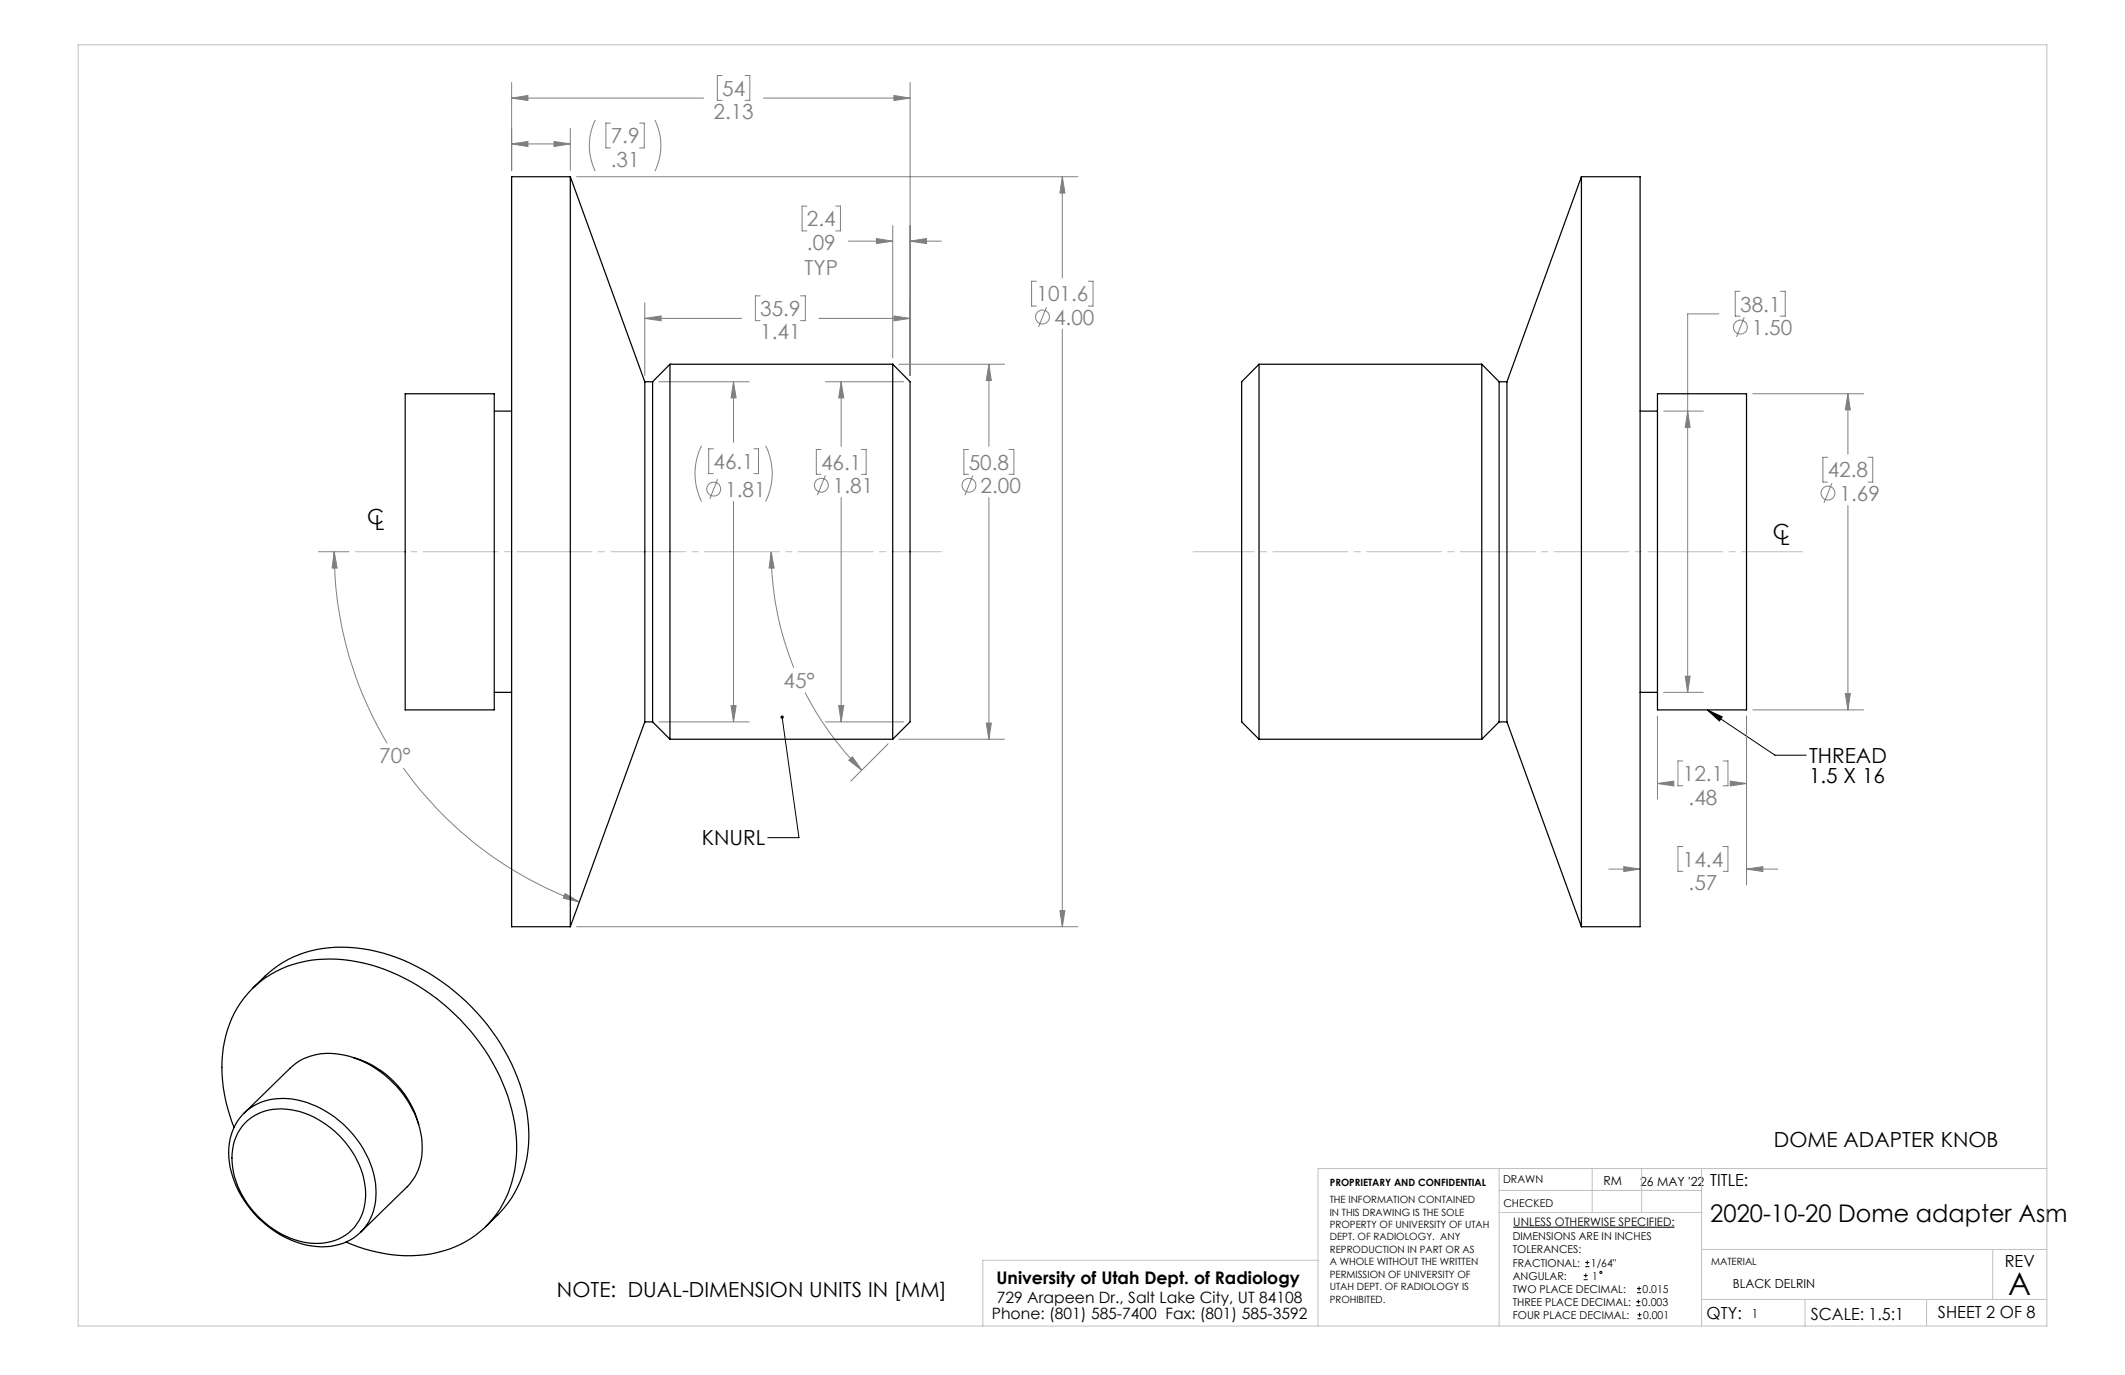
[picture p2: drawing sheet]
<svg xmlns="http://www.w3.org/2000/svg" width="432mm" height="279mm" viewBox="0 0 432 279" stroke-linecap="round" stroke-linejoin="round" font-family="sans-serif">
<g fill="none" stroke="#808080" stroke-width=".2">
<path d="M104 19.9l3.3-.5v1zM104 16.8v17.8M104 19.9h39M146.7 15.3h-.9v5.1h.9M151.4 15.3h1v5.1h-1M155.2 19.9h29.7M181.6 19.4l3.3 .5-3.3 .5zM184.9 16.8v59.5M104 29.2l3.3-.4v1zM104 29.2h12M112.6 28.8l3.3 .4-3.3 .6zM115.9 26.1v8.5"/>
<path d="M117.2 35.9h101.8M121 24.4a11.6 11.6 0 0 0 0 10.4M124.1 25h-1v5.1h1M130 25h.9v5.1h-.9M133.1 24.4a11.6 11.6 0 0 1 0 10.4M215.9 35.9v20.6M215.9 35.9l.5 3.3h-1zM164 41.9h-1v5h1M169.8 41.9h1v5h-1M172.4 49h9M178.1 48.5l3.3 .5-3.3 .5zM181.4 45.8v26.9"/>
<path d="M184.9 49h6.4M184.9 49l3.3-.5v1zM210.6 57.2h-1v5h1M221.2 57.2h.9v5h-.9M353.6 59.2h-1v5h1M361.8 59.2h1v5h-1M131 61.5v14.8M131 64.7h19.7M131 64.7l3.3-.5v1zM133.9 77.6h18.3M149 77.6v12.3M149 77.6l.6 3.3h-1z"/>
<path d="M154.4 60.1h-.9v5.1h.9M162.7 60.1h1v5.1h-1M166.4 64.7h18.5M167.7 77.6h16M170.9 77.6v13.1M170.9 77.6l.6 3.3h-1.1zM181.6 64.2l3.3 .5-3.3 .5zM182.7 74h21.4M200.9 74v16.7M200.9 74l.5 3.3h-1zM212.7 62.4l-1.7 4M215.9 66.9v121.4"/>
<path d="M349.3 63.8h-6.4v76.9M354.4 64.5l-1.6 4M142.6 90.6a12.7 12.7 0 0 0 0 11.3M145 91.2h-1v5h1M145.8 97.4l-1.6 4M153.2 91.2h.9v5h-.9M155.6 90.6a12.7 12.7 0 0 1 0 11.3M166.8 91.3h-.9v5.1h.9M167.7 96.6l-1.6 4M175 91.3h1v5.1h-1M196.8 91.3h-.9v5.1h.9M197.7 96.6l-1.6 4"/>
<path d="M205 91.3h1v5.1h-1M338.1 83.5h8M342.9 83.5l.5 3.4h-1zM356.2 80h22.5M371.4 92.9h-1v5.1h1M372.3 98.2l-1.7 4M375.5 80v12.3M375.5 80l.5 3.3h-1zM379.6 92.9h.9v5.1h-.9M64.7 112.1h6.2M67.9 112.1l.6 3.3h-1zM67.9 112.1a75.8 75.8 0 0 0 10.8 38.9"/>
<path d="M149 101.9v44.8M156.7 112.1l.6 3.3h-1zM156.7 112.1a63.4 63.4 0 0 0 4.6 23.6M170.9 101.1v45.6M200.9 101.1v49.1M375.5 102.7v41.6M342.4 137.4h1l-.5 3.3zM82 156.1a75.8 75.8 0 0 0 35.7 27.2M133.9 146.7h18.3M148.6 143.4h1l-.6 3.3zM163.6 140.7a62.9 62.9 0 0 0 11.5 15.8M167.7 146.7h16"/>
<path d="M170.4 143.4h1.1l-.6 3.3zM172.5 154.5l.7-.7 1.9 2.7zM180.5 151.1l-7.6 7.6M182.7 150.2h21.4M200.4 146.9h1l-.5 3.3zM336.8 159.2l3.3-.5v1zM336.8 145.5v16.9M336.8 159.2h1.4M338.1 140.7h8M341.9 154.6h-.9v5.1h.9M350.1 154.6h1v5.1h-1M351.6 158.7l3.3 .5-3.3 .5z"/>
<path d="M353.9 159.2h1M354.9 145.5v34.3M356.2 144.3h22.5M375 140.9h1l-.5 3.4zM326.9 176.6h6.4M330 176.1l3.3 .5-3.3 .5zM341.9 172h-.9v5.1h.9M350.1 172h1v5.1h-1M354.9 176.6h6.3M354.9 176.6l3.3-.5v1zM114.8 181.6l2.9 1.7-3.2-.8zM117.2 188.3h101.8"/>
<path d="M215.4 185h1l-.5 3.3z"/>
<circle cx="211.8" cy="64.4" r="1.41"/>
<circle cx="353.7" cy="66.5" r="1.41"/>
<circle cx="145" cy="99.4" r="1.41"/>
<circle cx="166.9" cy="98.6" r="1.41"/>
<circle cx="196.9" cy="98.6" r="1.4"/>
<circle cx="371.4" cy="100.2" r="1.41"/>
</g>
<g fill="none" stroke="#000" stroke-width=".2">
<path d="M158.9 145.7l3.4 24.5h-6.3M346.9 144.3l3.1 1.4-.6 .8zM346.9 144.3l13.8 9.2h6.3M307.5 249.4h32.8M321.8 259.2h.8M322.1 257.4h.9M322.1 256.5h.9M322.2 258.8v.8M322.5 256.1v.9M321.8 260h.8M332.5 265.3h.8M332.5 264.5h.8"/>
<path d="M332.6 262.7h.9M332.6 261.8h.9M332.7 268h.9M332.7 267.2h.9M332.9 264.1v.8M333.1 261.4v.9M333.2 266.7v.9"/>
<circle cx="325.3" cy="258.6" r=".2"/>
</g>
<path d="M72.1 112.1h119.2" fill="none" stroke="#c0c0c0" stroke-width=".2" stroke-dasharray="15.2 1.3 1.3 1.3" stroke-dashoffset="5.2"/>
<path d="M242.4 112.1h123.9" fill="none" stroke="#c0c0c0" stroke-width=".2" stroke-dasharray="15.2 1.3 1.3 1.3" stroke-dashoffset="2.8"/>
<g fill="none" stroke="#c0c0c0" stroke-width=".2">
<path d="M15.9 9.1h400v260.4h-400zM304.6 237.5v32M323.5 237.5v8.9M333.6 237.5v8.9M345.8 237.5v32M415.9 237.5h-148.1v32M267.8 256.1h-68.1v13.4M304.6 246.4h41.2M304.6 241.9h41.2M345.8 253.9h70.1M404.9 253.9v10.2M345.8 264.1h70.1"/>
<path d="M366.8 264.1v5.4M391.5 264.1v5.4"/>
</g>
<path d="M158.7 145.5a.34 .34 0 0 0 0 .5 .34 .34 0 0 0 .6-.2 .34 .34 0 0 0-.4-.4v.3v-.3zM346.9 144.3l3.1 1.4-.6 .8z" fill="#000"/>
<g fill="#808080">
<path d="M67.9 112.1l.6 3.3h-1zM114.8 181.6l2.9 1.7-3.2-.8zM156.7 112.1l.6 3.3h-1zM172.5 154.5l.7-.7 1.9 2.7z"/>
<path d="M215.9 35.9l.5 3.3h-1zM215.4 185h1l-.5 3.3zM200.9 74l.5 3.3h-1zM200.4 146.9h1l-.5 3.3zM181.6 64.2l3.3 .5-3.3 .5zM131 64.7l3.3-.5v1zM181.6 19.4l3.3 .5-3.3 .5zM104 19.9l3.3-.5v1zM184.9 49l3.3-.5v1zM178.1 48.5l3.3 .5-3.3 .5zM149 77.6l.6 3.3h-1zM148.6 143.4h1l-.6 3.3zM170.9 77.6l.6 3.3h-1.1zM170.4 143.4h1.1l-.6 3.3zM112.6 28.8l3.3 .4-3.3 .6zM104 29.2l3.3-.4v1zM375.5 80l.5 3.3h-1zM375 140.9h1l-.5 3.4zM354.9 176.6l3.3-.5v1zM330 176.1l3.3 .5-3.3 .5zM351.6 158.7l3.3 .5-3.3 .5zM336.8 159.2l3.3-.5v1zM342.9 83.5l.5 3.4h-1zM342.4 137.4h1l-.5 3.3z"/>
</g>
<g fill="none" stroke="#000" stroke-width=".25">
<path d="M115.9 35.9v152.4M115.9 35.9h-11.9v152.4h11.9M115.9 35.9l15.1 41.7M321.3 35.9v152.4M321.3 35.9h12v152.4h-12M321.3 35.9l-15.1 41.7M131 77.6v69.1M131 77.6h1.6M132.6 77.6v69.1M136.1 74v76.2M136.1 74l-3.5 3.6M136.1 74h45.3"/>
<path d="M181.4 74v76.2M181.4 74l3.5 3.6v69.1l-3.5 3.5M255.8 74v76.2M255.8 74l-3.5 3.6v69.1l3.5 3.5M255.8 74h45.3M301.1 74v76.2M301.1 74l3.5 3.6M304.6 77.6v69.1M304.6 77.6h1.6M306.2 77.6v69.1M82.3 80h18.1v64.3h-18.1zM100.4 83.5h3.6"/>
<path d="M333.3 83.5h3.5M336.8 80h18.1v64.3h-18.1zM100.4 140.7h3.6M131 146.7l-15.1 41.6M131 146.7h1.6M132.6 146.7l3.5 3.5M136.1 150.2h45.3M255.8 150.2h45.3M304.6 146.7h1.6M304.6 146.7l-3.5 3.5M306.2 146.7l15.1 41.6M333.3 140.7h3.5"/>
<path d="M51.4 200.8a23.9 23.9 0 0 1 10.5-7.2 30.3 30.3 0 0 1 22.8 2.8 42.2 42.2 0 0 1 22.4 29.5 24.1 24.1 0 0 1-4.6 19.5l-3.8 3.8M71.8 214.9a19.4 19.4 0 0 1 13.3 13.6M47.6 229.1a29.1 29.1 0 0 1-.9-21.1 20.5 20.5 0 0 1 19.1-13.1 36.2 36.2 0 0 1 24.2 9 40.9 40.9 0 0 1 14.8 25.8 23.3 23.3 0 0 1-5.5 19 22.3 22.3 0 0 1-18.4 6.4 33.6 33.6 0 0 1-10.6-2.7M49.6 226.2a12 12 0 0 1 11.9-2.4 21.1 21.1 0 0 1 14.8 16.6 11.1 11.1 0 0 1-5 11.5 13.8 13.8 0 0 1-12.8-.2 20.9 20.9 0 0 1-12-16.5 11.5 11.5 0 0 1 3.1-9zM49.6 226.2l9.4-9.2a12.1 12.1 0 0 1 11.8-2.4 20.9 20.9 0 0 1 15 17.6 11.1 11.1 0 0 1-3.1 9l-9.4 9.2M49.7 228.3a10.5 10.5 0 0 1 10.3-2.6 19 19 0 0 1 14.2 15.6 9.7 9.7 0 0 1-6.1 10.8 14.2 14.2 0 0 1-12.6-2.4 18.4 18.4 0 0 1-8.4-14.4 9.9 9.9 0 0 1 2.6-7z"/>
</g>
<text font-size="6.3" x="408.1" y="263.1">A</text>
<text font-size="4.9" x="347.5" y="248.2">2020-10-20 Dome adapter Asm</text>
<g font-size="4.2" fill="#808080">
<text x="146.7" y="19.5">54</text>
<text x="124.1" y="29.1">7.9</text>
<text x="145" y="24.2">2.13</text>
<text x="124.1" y="33.9">.31</text>
<text x="164" y="46">2.4</text>
<text x="164" y="50.7">.09</text>
<text x="163.5" y="55.8">TYP</text>
<text x="154.5" y="64.2">35.9</text>
<text x="210.6" y="61.2">101.6</text>
<text x="214.2" y="66">4.00</text>
<text x="353.6" y="63.3">38.1</text>
<text x="154.5" y="69">1.41</text>
<text x="356" y="68.1">1.50</text>
<text x="145" y="95.3">46.1</text>
<text x="166.8" y="95.4">46.1</text>
<text x="196.9" y="95.4">50.8</text>
<text x="147.4" y="101">1.81</text>
<text x="169.2" y="100.2">1.81</text>
<text x="199.2" y="100.2">2.00</text>
<text x="371.4" y="97">42.8</text>
<text x="373.8" y="101.8">1.69</text>
<text x="159.2" y="139.8">45°</text>
<text x="77.1" y="155.1">70°</text>
<text x="341.9" y="158.7">12.1</text>
<text x="343.1" y="163.5">.48</text>
<text x="341.9" y="176.1">14.4</text>
<text x="343.1" y="180.9">.57</text>
</g>
<g font-size="4.2">
<text x="74.6" y="106.6">C</text>
<text x="76.2" y="107.8">L</text>
<text x="360.2" y="109.5">C</text>
<text x="361.8" y="110.7">L</text>
<text x="367.6" y="155">THREAD</text>
<text x="367.6" y="159.2">1.5 X 16</text>
<text x="142.6" y="171.8">KNURL</text>
<text x="360.5" y="233">DOME ADAPTER KNOB</text>
<text x="113.2" y="263.5">NOTE: DUAL-DIMENSION UNITS IN [MM]</text>
</g>
<text font-size="3.5" x="202.5" y="260.9">University of Utah Dept. of Radiology</text>
<g font-size="3.4">
<text x="347.5" y="240.9">TITLE:</text>
<text x="407.4" y="257.6">REV</text>
<text x="346.8" y="268.1">QTY:</text>
<text x="368" y="268.1">SCALE: 1.5:1</text>
<text x="393.8" y="267.9">SHEET 2 OF 8</text>
</g>
<g font-size="3.2">
<text x="201.5" y="268">Phone: (801) 585-7400 Fax: (801) 585-3592</text>
<text x="202.6" y="264.8">729 Arapeen Dr., Salt Lake City, UT 84108</text>
</g>
<g font-size="2.5">
<text x="325.8" y="240.8">RM</text>
<text x="333.3" y="240.9">26 MAY '22</text>
<text x="352.1" y="261.7">BLACK DELRIN</text>
<text x="355.9" y="267.9">1</text>
</g>
<text font-size="2.4" x="307.5" y="249.1">UNLESS OTHERWISE SPECIFIED:</text>
<g font-size="2.2">
<text x="305.4" y="240.4">DRAWN</text>
<text x="305.5" y="245.3">CHECKED</text>
<text x="307.4" y="252.1">DIMENSIONS ARE IN INCHES</text>
<text x="307.4" y="254.7">TOLERANCES:</text>
<text x="307.4" y="257.4">FRACTIONAL:</text>
<text x="323.3" y="257.4">1/64&quot;</text>
<text x="307.4" y="262.7">TWO PLACE DECIMAL:</text>
<text x="307.4" y="260">ANGULAR:</text>
<text x="323.5" y="260">1</text>
<text x="333.8" y="262.7">0.015</text>
<text x="307.4" y="265.3">THREE PLACE DECIMAL:</text>
<text x="307.4" y="268">FOUR PLACE DECIMAL:</text>
<text x="333.6" y="265.3">0.003</text>
<text x="333.9" y="268">0.001</text>
</g>
<g font-size="2">
<text x="270.2" y="244.5">THE INFORMATION CONTAINED</text>
<text x="270.2" y="241.1">PROPRIETARY AND CONFIDENTIAL</text>
<text x="270.2" y="247">IN THIS DRAWING IS THE SOLE</text>
<text x="270.2" y="249.5">PROPERTY OF UNIVERSITY OF UTAH</text>
<text x="270.2" y="252.1">DEPT. OF RADIOLOGY. ANY</text>
<text x="270.2" y="254.6">REPRODUCTION IN PART OR AS</text>
<text x="270.2" y="257.1">A WHOLE WITHOUT THE WRITTEN</text>
<text x="347.7" y="257.1">MATERIAL</text>
<text x="270.2" y="259.6">PERMISSION OF UNIVERSITY OF</text>
<text x="270.2" y="262.1">UTAH DEPT. OF RADIOLOGY IS</text>
<text x="270.2" y="264.7">PROHIBITED.</text>
</g>
</svg>
